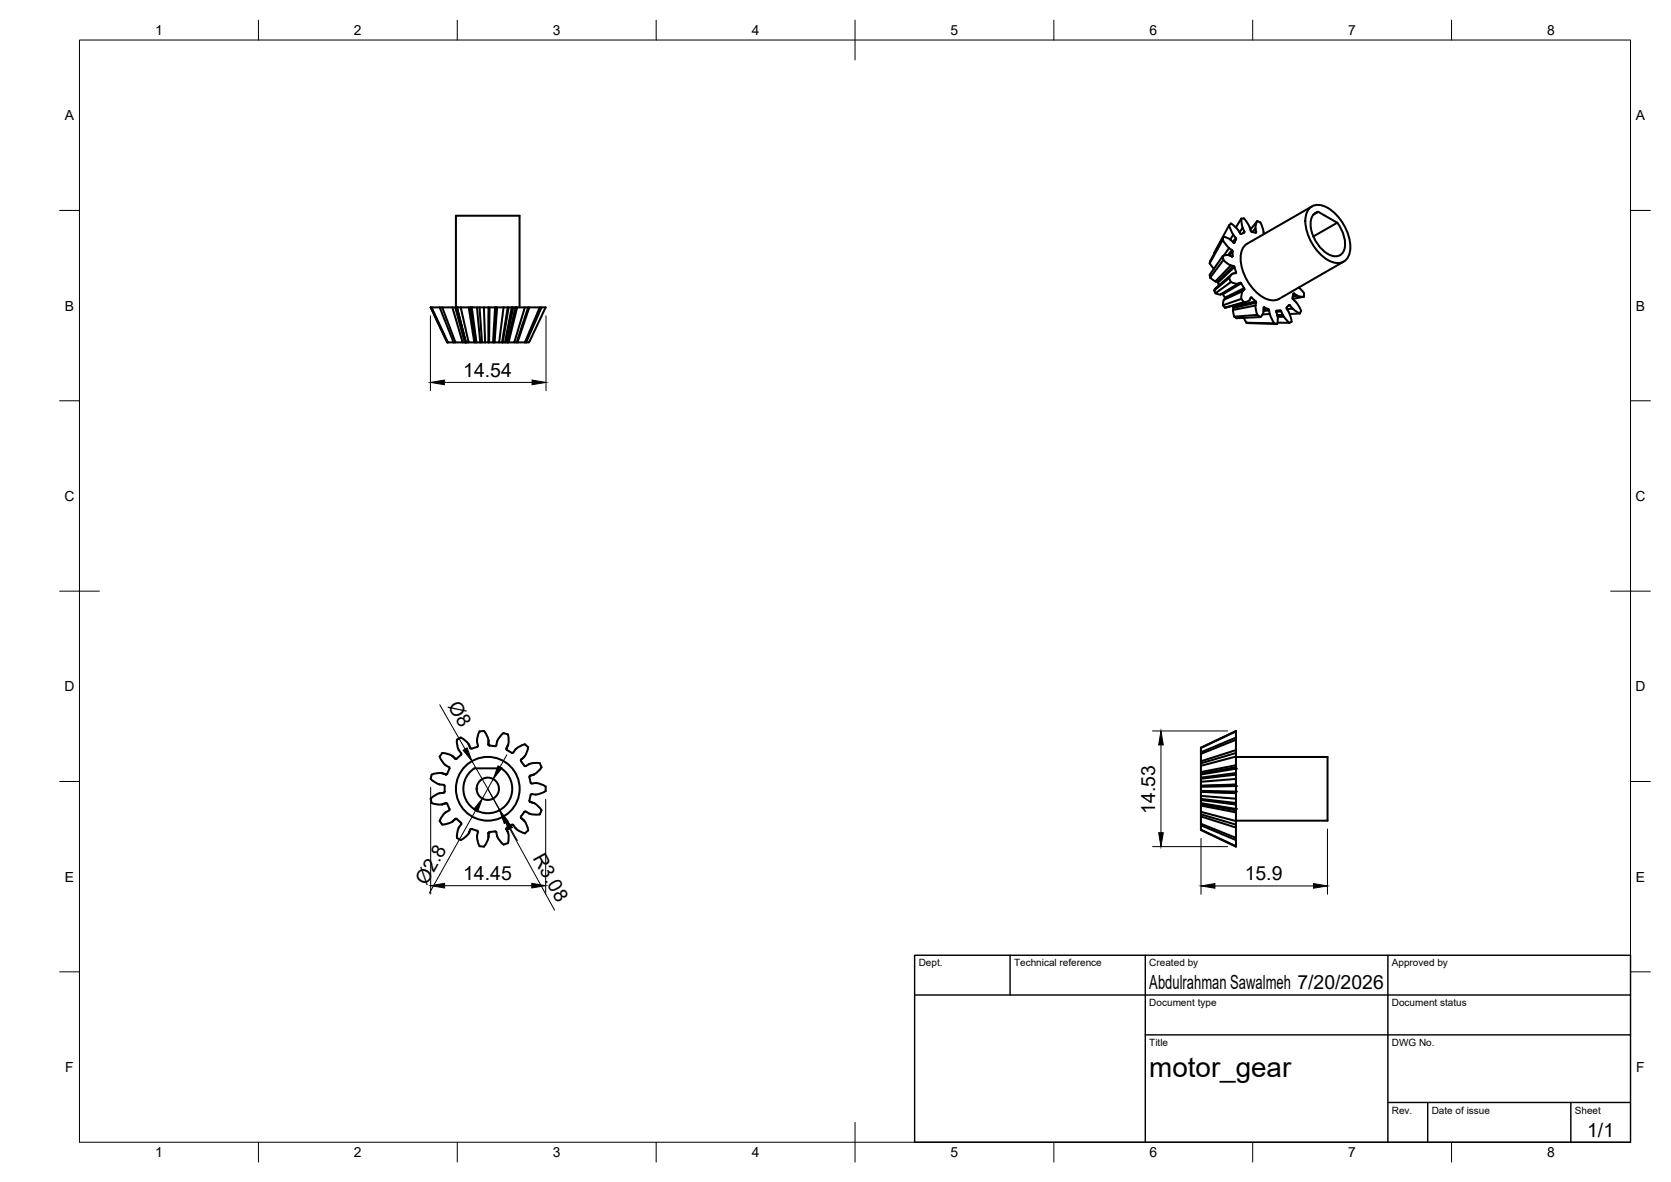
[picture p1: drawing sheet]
<svg xmlns="http://www.w3.org/2000/svg" width="420mm" height="297mm" viewBox="0 0 420 297" stroke-linecap="round" stroke-linejoin="round" font-family="sans-serif">
<!-- layer: Visible -->
<g fill="none" stroke="#000" stroke-width=".51">
<path d="M307.6 59.5l-3.3 6.1-.1 .6 3.2-5.9M307.6 59.5l-.2 .8M307.6 59.5l1.5 .5 1 .9M309.1 56.6l1 2.4M310.1 59l-.8 1.2M310.1 59l.6 .8M310.7 59.8l-.7 1M310.7 59.8l.1 .3M311.8 58.7l-.8-1.3-1.5-1.3-.5 .5-3.7 7.1M312.1 55l.7-.1 .3 .4 .9 1.3 .6 1.6 1.1 .3M312.1 55l-1.4 2.2M312.1 54.9l.4 2.3"/>
<path d="M312.8 58.5l-.7 .3-.3-.1M312.9 58.2l-.5-.9-.7 1.1M312.9 58.2l-.3 .4M312.9 58.2l-.1 .3M315.7 57.4l-.8 .9M315.7 57.4l.1 .9M315.8 58.3l-.1 .2M315.9 58.3l-.2 .2M316.1 55.5l.8 .4 .2 .5 .5 1.4 .1 1.1M316.1 55.5l-1.7 2.2M316.1 55.5l-.4 1.1v.8M329.3 52.3a3.6 3.6 0 0 1 4.6-.1 12.2 12.2 0 0 1 5.6 10.9 3.2 3.2 0 0 1-4.7 2.7 11.9 11.9 0 0 1-6.5-11.3l.2-.9z"/>
<path d="M329.9 51.9l-16.3 9.3a4.6 4.6 0 0 0-1.5 5.1 12.1 12.1 0 0 0 6.7 9 3.4 3.4 0 0 0 2.8-.2l16.2-9.3M330.2 54l1.3-.8 4.7 2.8M331.5 53.2a2.91 2.91 0 0 0-1.9 3.7 8.9 8.9 0 0 0 5.7 7.5 2.56 2.56 0 0 0 2.9-3.1l-.2-1.5-.5-1.6-1.3-2.2M336.2 56l-6 3.4M108.3 77.2h28.9l-4.2 8.8h-.7M108.3 77.2l4.2 8.8M108.5 77.2l3.8 8.2a.91 .91 0 0 0 1.3 .6h.5M110.6 77.2l3.5 8.8M111.2 77.2l3.3 8.8h1.8l-2.6-8.8M114.5 77.2l2.4 8.8h.2l-2.2-8.8 2.3 8.8-2.3-8.8M114.6 77.2v-23h16v23M115.8 77.2l2 8.8h1.5l-1.4-8.8"/>
<path d="M118.3 77.2l1.2 8.8h.3l-1.2-8.8M119.9 77.2l.9 8.8M120.6 77.2l.6 8.8h-.4M121.7 77.2l.3 8.6a.49 .49 0 0 0 .7 .3 .49 .49 0 0 0 .1-.7v-8.2M123.1 77.2l-.1 8.8h-.2M124.5 77.2l-.5 8.8h.2l.6-8.8M125 77.2l-.6 8.8h1.1l1.1-8.8M127.7 77.2l-1.5 8.8h.2M127.9 77.2l-1.5 8.8M128.7 77.2l-1.7 8.8h.2l1.9-8.8M129.6 77.2l-1.9 8.8M129.7 77.2l-2 8.8h.2"/>
<path d="M130 77.2l-2.1 8.8h1.4l2.7-8.8M132.8 77.2l-2.9 8.8M133.1 77.2l-3 8.8h1.4a.72 .72 0 0 0 .8-.6l3.4-8.2M136.2 77.2l-3.9 8.8M304.2 66.2l1 1.4M304.3 69.7l1.3 1M305.6 73.7l1.3 .3M306.1 70.8l.2 .2M307.3 73.8l.2 .1M307.4 64.4l.2 .9-3.3 4.5-.1-.7zM307.4 64.4l.4-.2a2.18 2.18 0 0 1 2 .3M307.5 60.3l1.5 2"/>
<path d="M307.5 73.9l.5 .9M307.5 76.7l.5 .6M307.6 65.3l1.9 1.4M307.7 75.3l-.2 1.4M308 74.8v.2M309 62.4l-1.3 1.8M309 62.4l.8 .5M309.1 64.2l.8-1-.1 1.3M309.5 66.7l-3.9 4M309.5 66.7l.6 .1M309.5 70.9l-.5-1-3.7 3.1M309.5 70.9l-3.9 2.8-.3-.7"/>
<path d="M309.5 70.9l1.1 .4h.7M309.6 69l-3.9 3.3-.4 .7M309.8 62.9l-1 1.2M309.8 62.8l.1 .4M309.8 76.9l.2 .2M309.8 67.7h.1M309.9 64.3l-.1 .2M310 77.9l.4 1.7M310.1 77.1v.3M310.1 66.8l-4 4-.5-.1M310.1 77.4l-.1 .5M310.2 60.9h.2"/>
<path d="M310.2 66.8l.2 .3M310.4 60.9l-.1 .1M310.8 68.4l-.3 .3M310.8 68.4l-.4-1.3-4.1 3.9 .2 .7M310.8 60.1l-.4 .8M310.8 60.1l-.6 .9M310.8 68.4l-.1 .2a1.61 1.61 0 0 0-1.6 1.3M311.8 71.1l.3 .1M311.8 71.1l-4.9 2.9 .4-.2M311.8 71.1l-4.5 2.7M312.1 71.2l.7 1.2-4.8 2.4M312.1 71.2l-4.6 2.7"/>
<path d="M312.1 75.1l-4.6 1.6M312.1 75.1l.7 .9M312.4 73.2l-4.7 2.1 .3-.3M312.4 73.2l-.3 1.9M312.8 79.9l.6 1.2M312.8 76l-4.8 1.3M312.8 72.4l.1 .3M312.9 72.8l-.5 .4M312.9 72.8l-4.9 2.2M313.4 75.9l-5.4 1.4M314.5 74.8a1.57 1.57 0 0 1-1.7 1.1M314.5 74.8h.3"/>
<path d="M314.7 74.8l-.3 .1M314.7 74.8l1 .9-5.7 1.4M315.7 76.8l-5.7 1.1M315.7 76.8l.4 2.3M315.7 75.7l.2 .3M315.8 76.1l-.1 .7M315.8 76.1l-5.7 1.3M316.1 79.1l.8 .6-6 .3-.6-.4M316.1 79.1l-5.8 .5M317.7 77.4v.8M317.7 78.2l1.4-.2 .2 .9M317.7 77.3l1.2 .4"/>
<path d="M317.7 78.2l-.3 .9-.5 .6M317.9 77.2l-.2 .2M318.9 77.7l-1.2 .2M318.9 77.7l.2 .3M319.3 78.9l-1.9 .1M319.3 78.9l1.1 2.3M321 78.1l.9-.1-1 .1M321 78.1h.1M321 78.1l-.1 .2M321.2 79.2l1.3-.1-.4-.9-1.2 .2 .3 .9M321.2 79.3l-.1 2.1M321.9 78l.3 .2"/>
<path d="M322.5 79.1l1.7 2M322.6 79.2l-1.4 .1M322.8 79.6l-1.5 .1M323.5 77.6l.8 1.3 .5 2M324.1 76.7l-.6 .6v.3M324.1 76.7h.3M324.4 76.8l.6 .7-1.4 .2M324.4 76.8h-.4M325 77.5l1.9 1.3M325.4 73.8l-.2 .1-.2 1.1 .8 .8M325.4 73.8l.7 .5M325.4 73.8h-.2"/>
<path d="M325.8 75.8l1.4 2.3M326.1 74.3l-1 .2M326.6 72.2l.5 .6a1.93 1.93 0 0 1 .8 1.7h-1l-.8-.2M327.2 78.1l-.4 .7-2.5 .1M327.8 74.6l-2.8 .5M112.5 86h.1M114.1 86h.4M116.3 86h.6M117.2 86h.6M119.3 86h.2M119.8 86h1M121.2 86h.8"/>
<path d="M123 86h1M124.2 86h.2M125.5 86h.7M126.4 86h.6M127.2 86h.4M129.3 86h.8M132 86h.3M313.4 81.1l7.7 .3M321.2 81.1h3M324.8 80.9l-.6 .2M108.5 194.7l-.2 1 .8 .7a4.1 4.1 0 0 0 2.4 .8M110.5 199.3l-1.4 .7-.8 .7 .2 1.1 1 .3 1.6 .1"/>
<path d="M110.5 190.1a5.3 5.3 0 0 0 2.6 2.9l-.7 1.5M111.1 194.3l1 .3M111.2 194.3h-1.6l-1.1 .4M111.6 197.2l.2 .3v1.6l-1.3 .2M112.5 194.5l-.4 .1M113.7 190l.8 .7M113.7 190l-1.4-.6-1.1-.2-.6 .9M114.5 190.7h.1M117.9 187.1l.4 .9M117.9 187l-1.1-1.1-1-.6-.9 .6v1.1a4.4 4.4 0 0 0 1.1 2.4l-1.3 1.3h-.2M119.3 193.1h6.7M121.7 183.7l-1.1 .1a5.3 5.3 0 0 0-.5 3.8l-1.5 .5-.3-.1"/>
<path d="M121.7 183.7l.6 .9 .5 1.5M122.8 186.1v1l.3 .3M122.8 186.1v1.1M124.8 187.3l-.3 .2-1.4-.1M125 186.3l-.2 1M126 193.1a6.1 6.1 0 0 1 1.3 9.2 6.1 6.1 0 0 1-9.3 0 6.1 6.1 0 0 1 1.3-9.2M126.6 184.2l1.1 .3 .2 1.1-.1 1.6M126.6 184.2l-.8 .7-.8 1.4M127.3 188.1l.5-.9-.5 1M127.3 188.1h.1M127.3 188.1l.2 .4 1.2 .7 .4-.1M129.6 188.3l-.5 .8"/>
<path d="M131 190.9v.4l.8 1.1 .4 .1M131.8 190.2l-.8 .7M132 187l.8 .8-.2 1-.8 1.4M132 187l-1.5 .6-.8 .7M132.2 192.5a4.5 4.5 0 0 1 3.5-.7l.5 1-.7 .8-1.2 1M133.1 195.3l.3 1.4 .3 .2a4.3 4.3 0 0 1 3.5 .8v1.1l-1.4 .7-1.1 .2M133.3 195h.1M133.3 194.9l-.2 .4M133.7 199.6l1 .1M133.7 199.5l-.2 .2-.4 1.5 .2 .3M134.3 194.6l-1 .4M302 188l8.8-4.3v17"/>
<path d="M302 189.1v.3M302 191.3v1.2M302 194v.4M302 194.6v.8M302 195.7v.8M302 197.4v.1M302 197.7v1M302 199h.1M310.8 190.2h23v16h-23M310.8 197.2l-8.8 .3v.2l8.8-.2M310.8 198.9l-8.8-.2v.3l8.8 .2M310.8 195.7l-8.8 .8v.9l8.8-.3"/>
<path d="M310.8 183.8l-8.8 4.2v1.1M310.8 185.3l-8.8 3.8M310.8 185.9l-8.8 3.5v1.9l8.8-2.8M310.8 194.7l-8.8 1v-.3M310.8 192.8l-8.8 1.6v.2l8.8-1.4M310.8 190.1l-8.8 2.4v1.5l8.8-1.7M310.8 189.2l-8.8 2.6M310.8 199.3l-8.8-.3v1l8.8 .7M310.8 194.3l-8.8 1.1M110.6 206.3l.6 .9M112.1 201.8l.4 .2 .6 1.4-.2 .3a4.4 4.4 0 0 0-2.4 2.6M112.1 201.8l-1 .4"/>
<path d="M113.7 206.5l-1.4 .6-1.1 .1M114.5 205.8l-.8 .7M114.5 205.8h.1M114.5 205.8h.4l1.1 1.1v.2a4.6 4.6 0 0 0-1.1 3.5l.9 .5M117.9 209.4l-1.1 1.2-.9 .5M118.3 208.5l-.4 .9zM118.3 208.5l.3-.2 1.5 .5 .1 .3a4.5 4.5 0 0 0 .4 3.6l1.1 .1M122.8 209.3v1.1M122.8 210.4l-.5 1.5-.6 .9M124.8 209.2l.2 1M124.8 209.1l-.2-.2-1.7 .2-.1 1.3M127.3 208.3l.5 1-.5-1"/>
<path d="M127.5 208l1.4-.8 .8 1 .7 .5 1.6 .7M127.5 208l-.2 .3M127.8 209.3l.1 1.6-.2 1-1.1 .3-.8-.7-.8-1.4M131 205.6l.8 .6M131.8 206.2l.8 1.4 .2 1.1-.8 .7M133.3 201.5l1 .3M133.3 201.5h.1M134.3 201.8l.8 .6 1.1 1.2M136.2 203.7l-.5 .9-1 .1a4.5 4.5 0 0 1-2.6-.8l-1.1 1.3v.3M302 207.4v1.1l8.8 4.1M302 201v-.2l8.8 1M302 207.4l8.8 3.7"/>
<path d="M302 204.6l8.8 2.6M302 204v1.2M302 200v.8M302 201v.8M302 202.1v.3M302 207v.4M302 201l8.8 1.2M310.8 200.7v12.1l-8.8-4.3M310.8 203.3l-8.8-1.5v.3l8.8 1.6M310.8 204.2l-8.8-1.8v1.6l8.8 2.3M310.8 208l-8.8-2.8v1.8l8.8 3.6"/>
<circle cx="122.7" cy="198.2" r="2.8"/>
<circle cx="122.7" cy="198.2" r="8"/>
</g>
<g fill="#000">
<circle cx="114.9" cy="77.2" r=".25"/>
<circle cx="118.6" cy="77.2" r=".25"/>
<circle cx="124.5" cy="77.2" r=".25"/>
<circle cx="128.7" cy="77.2" r=".25"/>
<circle cx="129.6" cy="77.2" r=".25"/>
<circle cx="117.1" cy="86" r=".25"/>
<circle cx="122.8" cy="187.1" r=".25"/>
<circle cx="310.8" cy="198.9" r=".25"/>
<circle cx="310.8" cy="197.5" r=".25"/>
<circle cx="310.8" cy="193.2" r=".25"/>
<circle cx="122.8" cy="209.4" r=".25"/>
<circle cx="310.8" cy="203.3" r=".25"/>
</g>
<!-- layer: BORDER -->
<g fill="none" stroke="#000" stroke-width=".25">
<path d="M20 10.1h390v276.9h-390zM65 5.1v5M115 5.1v5M165 5.1v5M215 5.1v10M265 5.1v5M315 5.1v5M365 5.1v5M15 52.9h5M410 52.9h5M15 100.7h5M410 100.7h5"/>
<path d="M15 148.6h10M405 148.6h10M15 196.4h5M410 196.4h5M15 244.2h5M410 244.2h5M65 287v5M115 287v5M165 287v5M215 282.1v9.9M265 287v5M315 287v5"/>
<path d="M365 287v5"/>
</g>
<!-- layer: TITLEBLOCK -->
<path d="M230 240.1h180v46.9h-180zM230 250h180M254 240.1v9.9M288 240.1v46.9M349 240.1v46.9M288 260.1h122M349 277.1h61M359 277.1v9.9M395 277.1v9.9" fill="none" stroke="#000" stroke-width=".36"/>
<!-- layer: FD_Dimensions -->
<g fill="none" stroke="#000" stroke-width=".25">
<path d="M108.2 79.3v18.9M137.3 79.3v18.9M111.7 96.1h22.1M110.6 177.1l6.3 11.1M108.3 197.8v26.9M118.7 191.3l7.9 13.9M122.6 198.2l3 5.4M124 195.8l-2.7 4.9M127.4 189.7l-1.7 3M289.8 183.7h18.9M291.9 187.2v22.1M119.6 203.7l-11.6 20.7"/>
<path d="M127.3 206.7l12.1 22M128.4 208.2l1.7 3.1M137.2 200.9v23.8M289.8 212.8h18.9M302 210.7v14M333.8 208.3v16.4M111.8 222.6h21.9M305.5 222.6h24.8"/>
</g>
<g fill="#000" stroke="#000" stroke-width=".25">
<path d="M108.2 96.1l3.5-.6v1.2zM133.8 95.5l3.5 .6-3.5 .6zM116.4 188.5l1.1-.6 1.2 3.4zM125.2 192.5l1 .5-2.2 2.8zM291.9 183.7l.6 3.5h-1.2zM121.3 200.7l-1.2 3.3-1-.6zM125.6 203.6l2.2 2.8-1 .6zM126.6 205.2l2.3 2.7-1.1 .6zM291.3 209.3h1.2l-.6 3.5zM108.3 222.6l3.5-.6v1.1zM133.7 222l3.5 .6-3.5 .5zM302 222.6l3.5-.6v1.2z"/>
<path d="M330.3 222l3.5 .6-3.5 .6z"/>
</g>
<text font-size="7" x="289" y="270.6">motor_gear</text>
<g font-size="4.9">
<text x="116.5" y="94.6">14.54</text>
<text x="112.5" y="177.4" transform="rotate(60 112.5 177.4)">Ø8</text>
<text x="290.4" y="204.5" transform="rotate(-90 290.4 204.5)">14.53</text>
<text x="133.9" y="215.6" transform="rotate(61 133.9 215.6)">R3.08</text>
<text x="116.5" y="221.1">14.45</text>
<text x="313" y="221.2">15.9</text>
<text x="107.2" y="222.6" transform="rotate(-61 107.2 222.6)">Ø2.8</text>
<text x="289" y="248.5">Abdulrahman Sawalmeh 7/20/2026</text>
<text x="399.1" y="285.7">1/1</text>
</g>
<g font-size="3.5">
<text x="39" y="8.8">1</text>
<text x="89" y="8.8">2</text>
<text x="139" y="8.8">3</text>
<text x="189" y="8.8">4</text>
<text x="239" y="8.8">5</text>
<text x="289" y="8.8">6</text>
<text x="339" y="8.8">7</text>
<text x="389" y="8.8">8</text>
<text x="16.3" y="30.2">A</text>
<text x="411.3" y="30.2">A</text>
<text x="16.3" y="78">B</text>
<text x="411.3" y="78">B</text>
<text x="16.2" y="125.9">C</text>
<text x="411.2" y="125.9">C</text>
<text x="16.2" y="173.7">D</text>
<text x="411.2" y="173.7">D</text>
<text x="16.3" y="221.6">E</text>
<text x="411.3" y="221.6">E</text>
<text x="16.4" y="269.4">F</text>
<text x="411.4" y="269.4">F</text>
<text x="39" y="290.8">1</text>
<text x="89" y="290.8">2</text>
<text x="139" y="290.8">3</text>
<text x="189" y="290.8">4</text>
<text x="239" y="290.8">5</text>
<text x="289" y="290.8">6</text>
<text x="339" y="290.8">7</text>
<text x="389" y="290.8">8</text>
</g>
<g font-size="2.5">
<text x="231" y="242.9">Dept.</text>
<text x="255" y="242.9">Technical reference</text>
<text x="289" y="242.9">Created by</text>
<text x="350" y="242.9">Approved by</text>
<text x="289" y="252.8">Document type</text>
<text x="350" y="252.8">Document status</text>
<text x="289" y="262.9">Title</text>
<text x="350" y="262.9">DWG No.</text>
<text x="350" y="279.9">Rev.</text>
<text x="360" y="279.9">Date of issue</text>
<text x="396" y="279.9">Sheet</text>
</g>
</svg>
